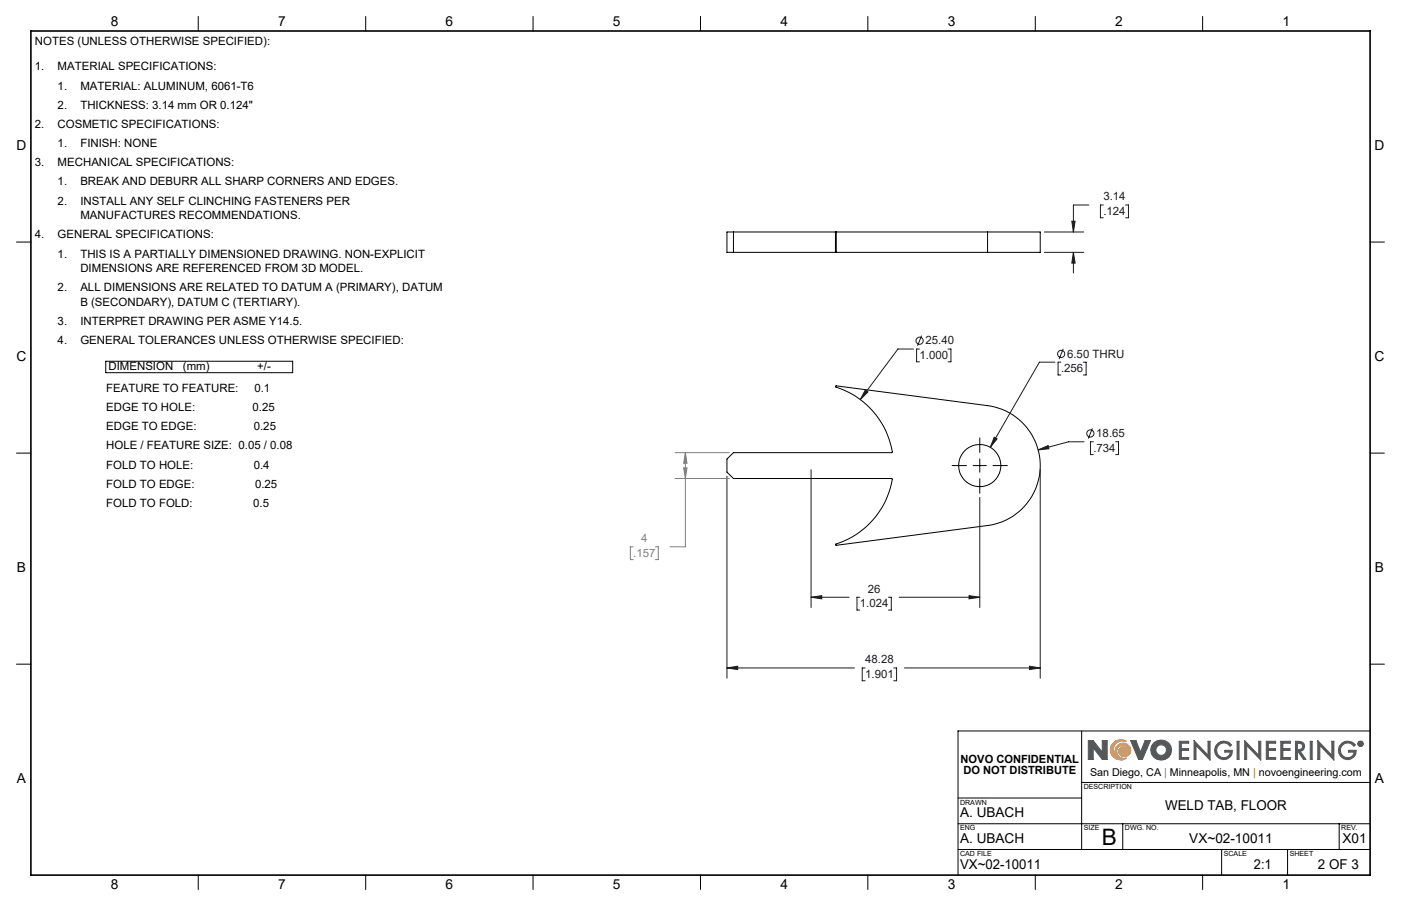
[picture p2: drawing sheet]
<svg xmlns="http://www.w3.org/2000/svg" width="432mm" height="279mm" viewBox="0 0 432 279" stroke-linecap="round" stroke-linejoin="round" font-family="sans-serif">
<g fill="none" stroke="#000" stroke-width=".31">
<path d="M61.1 5.1v4.5M112.7 5.1v4.5M164.3 5.1v4.5M215.9 5.1v4.5M267.5 5.1v4.5M319.1 5.1v4.5M370.7 5.1v4.5M5.1 74.6h4.4M226.1 71.5v6.3M257.5 71.5h.2M257.5 77.8h.2M257.5 71.5h-33.5v6.3h33.5"/>
<path d="M257.5 71.5v6.3M257.7 71.5v6.3M257.7 77.8h46.7M257.7 71.5h46.7M304.4 71.5h16.2v6.3h-16.2M304.4 71.5v6.3M422.3 74.6h4.4M5.1 139.7h4.4M422.3 139.7h4.4M224 141.6l2.1-2 48.9-.1a25.4 25.4 0 0 0-17.5-20.3l.2-.2 46.7 6.1a18.6 18.6 0 0 1 16.2 18.5 18.6 18.6 0 0 1-16.2 18.5l-46.7 6.1-.2-.2a25.5 25.5 0 0 0 17.5-20.4h-48.9l-2.1-2zM5.1 204.8h4.4M422.3 204.8h4.4"/>
<path d="M333.4 225.4v36.6M422.3 225.4h-127v44.5M295.3 254h127M295.3 246.1h38.1M333.4 241.3h88.9M346 254v8M412.7 254v8M61.1 269.9v4.4M112.7 269.9v4.4M164.3 269.9v4.4M215.9 269.9v4.4M267.5 269.9v4.4"/>
<path d="M295.3 262h127M319.1 269.9v4.4M370.7 269.9v4.4M376.5 262v7.9M396.8 262v7.9"/>
<circle cx="302" cy="143.6" r="6.5"/>
</g>
<path d="M342.7 229.6a3.1 3.1 0 0 1 4.5-.9 2.82 2.82 0 0 0-3.9 1.7 2.82 2.82 0 0 0 2.3 3.6 2.45 2.45 0 0 1-1.1-4.2 2.45 2.45 0 0 1 4 1.5 1.88 1.88 0 0 1-1.9 2.1 1.88 1.88 0 0 1-1.8-2.2l.6-.7a1.82 1.82 0 0 1 2.4 1.5 1.89 1.89 0 0 0-2.6-2 1.89 1.89 0 0 0-.3 3.3l1.5 .6 .8-.1a3.2 3.2 0 0 1-4-.2 3.2 3.2 0 0 1-.5-4z" fill="none" stroke="#f78d2a" stroke-width=".31"/>
<g fill="none" stroke="#555759" stroke-width=".31">
<path d="M336.9 230.6v3.6h-1.5v-5.8h1.5l2.8 3.6M336.9 230.6h.1M337 230.6l2.7 3.6h1.5v-5.8h-1.5v3.6M339.7 232h.1M348.5 228.4h1.6l1.4 3.6 1.4-3.6h1.7l-2.5 5.8h-1.2zM363.5 228.6h2.9v.6h-2.3v1.7h2.2v.5h-2.2v2.2h2.3v.6h-2.9zM368 228.4l4.3 4.5v-4.3h.7v5.8l-4.4-4.5v4.3h-.6zM375.4 229.2a2.89 2.89 0 0 1 4.2 .5l-.5 .5a2.26 2.26 0 0 0-3.2-.7 2.26 2.26 0 0 0-.5 3.2 2.26 2.26 0 0 0 3.3 .4l.5-1.1h-1.7v-.6h2.3a2.78 2.78 0 0 1-4 2.5 2.78 2.78 0 0 1-.4-4.7zM381.3 228.6h.6v5.6h-.6zM383.6 228.4l4.3 4.5v-4.3h.7v5.8l-4.4-4.5v4.3h-.6zM390.3 228.6h2.9v.6h-2.3v1.7h2.2v.5h-2.2v2.2h2.3v.6h-2.9zM394.8 228.6h2.9v.6h-2.3v1.7h2.2v.5h-2.2v2.2h2.3v.6h-2.9z"/>
<path d="M399.3 228.6a2.74 2.74 0 0 1 2.6 .8l.2 .8-.3 .9-1.1 .6 1.8 2.5h-.8l-1.7-2.5h-.1v2.5h-.6zM399.9 229.2l1.1 .1a1.02 1.02 0 0 1 0 1.7l-1.1 .2zM403.8 228.6h.6v5.6h-.6zM406.2 228.4l4.3 4.5v-4.3h.6v5.8l-4.3-4.5v4.3h-.6zM413.6 229.2a2.89 2.89 0 0 1 4.2 .5l-.5 .5a2.25 2.25 0 0 0-3.3-.7 2.25 2.25 0 0 0-.2 3.4 2.25 2.25 0 0 0 3.4-.3l.1-.6h-1.6v-.6h2.3a2.79 2.79 0 0 1-4 2.5 2.79 2.79 0 0 1-.4-4.7zM419 228.9l.6 .1-.1 .4 .2 .4-.4-.4-.3 .4zM419.2 229l.3 .2-.3 .1z"/>
<circle cx="357.9" cy="231.3" r="1.64"/>
<circle cx="357.9" cy="231.3" r="3.2"/>
<circle cx="419.3" cy="229.4" r=".85"/>
<circle cx="419.3" cy="229.4" r=".71"/>
</g>
<path d="M9.5 9.6h412.8v260.3h-412.8z" fill="none" stroke="#000" stroke-width=".5"/>
<path d="M343 229.1a3.2 3.2 0 0 1 4.2-.4 2.82 2.82 0 0 0-3.9 1.7 2.82 2.82 0 0 0 2.3 3.6 2.43 2.43 0 0 1-1.9-2.8 2.43 2.43 0 0 1 2.7-2 2.43 2.43 0 0 1 2.1 2.7 1.82 1.82 0 0 1-2.5 1.5 1.82 1.82 0 0 1-.9-2.7 1.73 1.73 0 0 1 2.7 1.3 1.9 1.9 0 0 0-2.6-2 1.9 1.9 0 0 0-.3 3.3l.8 .5h1.5a3.2 3.2 0 0 1-4.2-.4 3.2 3.2 0 0 1 0-4.3z" fill-rule="evenodd" fill="#f78d2a"/>
<path d="M335.4 228.4v5.8h1.5v-3.6l2.8 3.6h1.5v-5.8h-1.5v3.6l-2.8-3.6zM348.5 228.4l2.4 5.8h1.2l2.5-5.8h-1.7l-1.4 3.6-1.4-3.6zM355.6 229.1a3.1 3.1 0 0 0 .2 4.6 3.1 3.1 0 0 0 4.6-.6 3.1 3.1 0 0 0-1-4.5l-1.8-.4-1 .3zM356.2 231.3a1.65 1.65 0 0 1 3.3 0 1.65 1.65 0 0 1-3.3 0zM363.5 228.6v5.6h2.9v-.6h-2.3v-2.2h2.2v-.5h-2.2v-1.7h2.3v-.6zM368 228.4v5.8h.6v-4.3l4.4 4.5v-5.8h-.7v4.3zM375.2 229.3a2.79 2.79 0 0 0 .7 4.7 2.79 2.79 0 0 0 3.9-2.6h-2.3v.6h1.7a2.16 2.16 0 0 1-3 1.4 2.16 2.16 0 0 1-.9-3.2 2.22 2.22 0 0 1 3.8 0l.5-.5a2.92 2.92 0 0 0-4.4-.4zM381.3 228.6v5.6h.6v-5.6zM383.6 228.4v5.8h.6v-4.3l4.4 4.5v-5.8h-.7v4.3zM390.3 228.6v5.6h2.9v-.6h-2.3v-2.2h2.2v-.5h-2.2v-1.7h2.3v-.6zM394.8 228.6v5.6h2.9v-.6h-2.3v-2.2h2.2v-.5h-2.2v-1.7h2.3v-.6zM399.3 228.6v5.6h.6v-2.5l1.8 2.5h.8l-1.8-2.5 1.1-.6 .3-1.3a1.6 1.6 0 0 0-2.1-1.2zM399.9 229.2l1.3 .3 .3 .4-.3 1-1.3 .3zM403.8 228.6v5.6h.6v-5.6zM406.2 228.4v5.8h.6v-4.3l4.3 4.5v-5.8h-.6v4.3zM413.3 229.4a2.79 2.79 0 0 0 .9 4.6 2.79 2.79 0 0 0 3.8-2.6h-2.3v.6h1.6a2.18 2.18 0 0 1-3.2 1.3 2.18 2.18 0 0 1-.4-3.5 2.22 2.22 0 0 1 3.6 .4l.5-.5a2.89 2.89 0 0 0-4.5-.3zM419 228.9v.9h.2v-.4l.5 .4-.2-.4 .2-.4zM419.2 229l.3 .2-.3 .1zM418.5 229.4a.85 .85 0 0 0 1.7 0 .85 .85 0 0 0-1.7 0zM418.6 229.4a.71 .71 0 0 1 1.4 0 .71 .71 0 0 1-1.4 0z" fill-rule="evenodd" fill="#555759"/>
<g fill="none" stroke="#191924" stroke-width=".31">
<path d="M321.9 77.8h12.1M321.9 71.5h12.1M330.3 68.2h1.1l-.6 3.3zM330.8 77.8l.6 3.3h-1.1zM330.8 77.8v6.4M335.6 63.2h-4.8v8.3M340 63.2h-.8v4h.8M346.9 63.2h.9v4h-.9M281.5 107.6h-4.7l-11.7 15.6M283.4 107.6h-.9v4h.9M284.1 103.5l-1.3 3.1M292.2 107.6h.9v4h-.9"/>
<path d="M325.1 111.7h-4.7l-15.2 26.2M327 111.7h-.9v3.9h.9M327.7 107.6l-1.3 3.1M333.9 111.7h.9v3.9h-.9M266.7 120.3l.8 .6-2.4 2.3zM306.4 134.8l.9 .6-2.1 2.5zM320 138.7l3-1.3 .3 1zM334.1 136.2h-4.7l-9.4 2.5M336.7 132.1l-1.3 3.2M337 136.2h-.9v4h.9M343.9 136.2h.8v4h-.8M224 146.9v62.3"/>
<path d="M250 144.9v42.5M302 153.4v34M320.6 144.9v64.3M250 184.2l3.3-.5v1zM250 184.2h11.7M265 184.2h-.9v3.9h.9M273.8 184.2h.9v3.9h-.9M277.1 184.2h24.9M298.7 183.7l3.3 .5-3.3 .5zM224 206l3.4-.5v1zM224 206h39.3M266.6 206h-.9v3.9h.9"/>
<path d="M275.4 206h.9v3.9h-.9M278.8 206h41.8M317.3 205.5l3.3 .5-3.3 .5z"/>
<circle cx="283.4" cy="105.1" r="1.11"/>
<circle cx="327.1" cy="109.1" r="1.1"/>
<circle cx="336.1" cy="133.7" r="1.1"/>
</g>
<path d="M208.1 139.6h16.7M211.2 139.6l.5 3.3h-1zM211.2 139.6v29h-4.7M208.1 147.6h16.7M210.7 144.3h1l-.5 3.3zM195.2 168.6h-.9v4h.9M202 168.6h.9v4h-.9" fill="none" stroke="#808080" stroke-width=".31"/>
<path d="M32.6 111.4h57.6v3.5h-57.6zM302 135v4.5M293.4 143.6h4.5M299.9 143.6h4.1M302 141.5v4.1M302 147.6v4.5M306 143.6h4.5" fill="none" stroke="#000" stroke-width=".31"/>
<path d="M250 184.2l3.3-.5v1zM298.7 183.7l3.3 .5-3.3 .5zM224 206l3.4-.5v1zM317.3 205.5l3.3 .5-3.3 .5zM320 138.7l3.3-.3-.3-1zM266.7 120.3l-1.6 2.9 2.4-2.3zM306.4 134.8l-1.2 3.1 2.1-2.5zM330.8 77.8l.6 3.3h-1.1zM330.3 68.2h1.1l-.6 3.3z" fill="#191924"/>
<path d="M211.2 139.6l.5 3.3h-1zM210.7 144.3h1l-.5 3.3z" fill="#808080"/>
<text font-size="7" x="339.5" y="260.5">B</text>
<g font-size="4.2">
<text x="34.1" y="8.1">8</text>
<text x="85.7" y="8.1">7</text>
<text x="137.3" y="8.1">6</text>
<text x="188.9" y="8.1">5</text>
<text x="240.5" y="8.1">4</text>
<text x="292.1" y="8.1">3</text>
<text x="343.7" y="8.1">2</text>
<text x="395.3" y="8.1">1</text>
<text x="5.1" y="46.4">D</text>
<text x="423.7" y="46.4">D</text>
<text x="5.1" y="111.4">C</text>
<text x="423.7" y="111.4">C</text>
<text x="5.2" y="176.5">B</text>
<text x="423.8" y="176.5">B</text>
<text x="5.2" y="241.6">A</text>
<text x="423.8" y="241.6">A</text>
<text x="359.1" y="249.9">WELD TAB, FLOOR</text>
<text x="295.9" y="252">A. UBACH</text>
<text x="295.9" y="260">A. UBACH</text>
<text x="366.5" y="260">VX~02-10011</text>
<text x="413.8" y="260">X01</text>
<text x="295.9" y="267.9">VX~02-10011</text>
<text x="386.5" y="267.9">2:1</text>
<text x="406.2" y="267.9">2 OF 3</text>
<text x="34.1" y="274.2">8</text>
<text x="85.7" y="274.2">7</text>
<text x="137.3" y="274.2">6</text>
<text x="188.9" y="274.2">5</text>
<text x="240.5" y="274.2">4</text>
<text x="292.1" y="274.2">3</text>
<text x="343.7" y="274.2">2</text>
<text x="395.3" y="274.2">1</text>
</g>
<g font-size="3.5">
<text x="10.8" y="13.8">NOTES (UNLESS OTHERWISE SPECIFIED):</text>
<text x="10.8" y="21.7">1.</text>
<text x="17.8" y="21.7">MATERIAL SPECIFICATIONS:</text>
<text x="17.8" y="27.6">1.</text>
<text x="24.8" y="27.6">MATERIAL: ALUMINUM, 6061-T6</text>
<text x="17.8" y="33.5">2.</text>
<text x="24.8" y="33.5">THICKNESS: 3.14 mm OR 0.124&quot;</text>
<text x="10.8" y="39.4">2.</text>
<text x="17.8" y="39.4">COSMETIC SPECIFICATIONS:</text>
<text x="17.8" y="45.3">1.</text>
<text x="24.8" y="45.3">FINISH: NONE</text>
<text x="10.8" y="51.3">3.</text>
<text x="17.8" y="51.3">MECHANICAL SPECIFICATIONS:</text>
<text x="17.8" y="57.2">1.</text>
<text x="24.8" y="57.2">BREAK AND DEBURR ALL SHARP CORNERS AND EDGES.</text>
<text x="17.8" y="63.1">2.</text>
<text x="24.8" y="63.1">INSTALL ANY SELF CLINCHING FASTENERS PER</text>
<text x="24.8" y="67.6">MANUFACTURES RECOMMENDATIONS.</text>
<text x="10.8" y="73.5">4.</text>
<text x="17.8" y="73.5">GENERAL SPECIFICATIONS:</text>
<text x="17.8" y="79.4">1.</text>
<text x="24.8" y="79.4">THIS IS A PARTIALLY DIMENSIONED DRAWING. NON-EXPLICIT</text>
<text x="24.8" y="83.9">DIMENSIONS ARE REFERENCED FROM 3D MODEL.</text>
<text x="17.8" y="89.9">2.</text>
<text x="24.8" y="89.9">ALL DIMENSIONS ARE RELATED TO DATUM A (PRIMARY), DATUM</text>
<text x="24.8" y="94.4">B (SECONDARY), DATUM C (TERTIARY).</text>
<text x="17.8" y="100.3">3.</text>
<text x="24.8" y="100.3">INTERPRET DRAWING PER ASME Y14.5.</text>
<text x="17.8" y="106.2">4.</text>
<text x="24.8" y="106.2">GENERAL TOLERANCES UNLESS OTHERWISE SPECIFIED:</text>
<text x="33.4" y="114.1">DIMENSION</text>
<text x="56.4" y="114.1">(mm)</text>
<text x="79.3" y="114.1">+/-</text>
<text x="32.7" y="120.9">FEATURE TO FEATURE:</text>
<text x="78.4" y="120.9">0.1</text>
<text x="32.7" y="126.8">EDGE TO HOLE:</text>
<text x="77.8" y="126.8">0.25</text>
<text x="32.7" y="132.7">EDGE TO EDGE:</text>
<text x="78.2" y="132.7">0.25</text>
<text x="32.7" y="138.6">HOLE / FEATURE SIZE: 0.05 / 0.08</text>
<text x="32.7" y="144.5">FOLD TO HOLE:</text>
<text x="78.2" y="144.5">0.4</text>
<text x="32.7" y="150.4">FOLD TO EDGE:</text>
<text x="78.6" y="150.4">0.25</text>
<text x="32.7" y="156.3">FOLD TO FOLD:</text>
<text x="78" y="156.3">0.5</text>
<text x="296.1" y="235.2">NOVO CONFIDENTIAL</text>
<text x="296.9" y="238.7">DO NOT DISTRIBUTE</text>
</g>
<g font-size="3.5" fill="#191924">
<text x="340.1" y="61.8">3.14</text>
<text x="340.1" y="66.3">.124</text>
<text x="285.3" y="106.2">25.40</text>
<text x="283.4" y="110.8">1.000</text>
<text x="328.9" y="110.3">6.50 THRU</text>
<text x="327" y="114.8">.256</text>
<text x="337.9" y="134.8">18.65</text>
<text x="337" y="139.4">.734</text>
<text x="267.5" y="182.8">26</text>
<text x="265" y="187.3">1.024</text>
<text x="266.6" y="204.6">48.28</text>
<text x="266.6" y="209.1">1.901</text>
</g>
<g font-size="3.5" fill="#808080">
<text x="197.6" y="167.2">4</text>
<text x="195.2" y="171.8">.157</text>
</g>
<text font-size="3.3" x="336" y="239.4">San Diego, CA | Minneapolis, MN | novoengineering.com</text>
<g font-size="2.2">
<text x="334" y="243.4">DESCRIPTION</text>
<text x="295.9" y="248.2">DRAWN</text>
<text x="295.9" y="256.1">ENG</text>
<text x="334" y="256.1">SIZE</text>
<text x="346.7" y="256.1">DWG. NO.</text>
<text x="413.4" y="256.1">REV.</text>
<text x="295.9" y="264">CAD FILE</text>
<text x="377.2" y="264">SCALE</text>
<text x="397.5" y="264">SHEET</text>
</g>
</svg>
